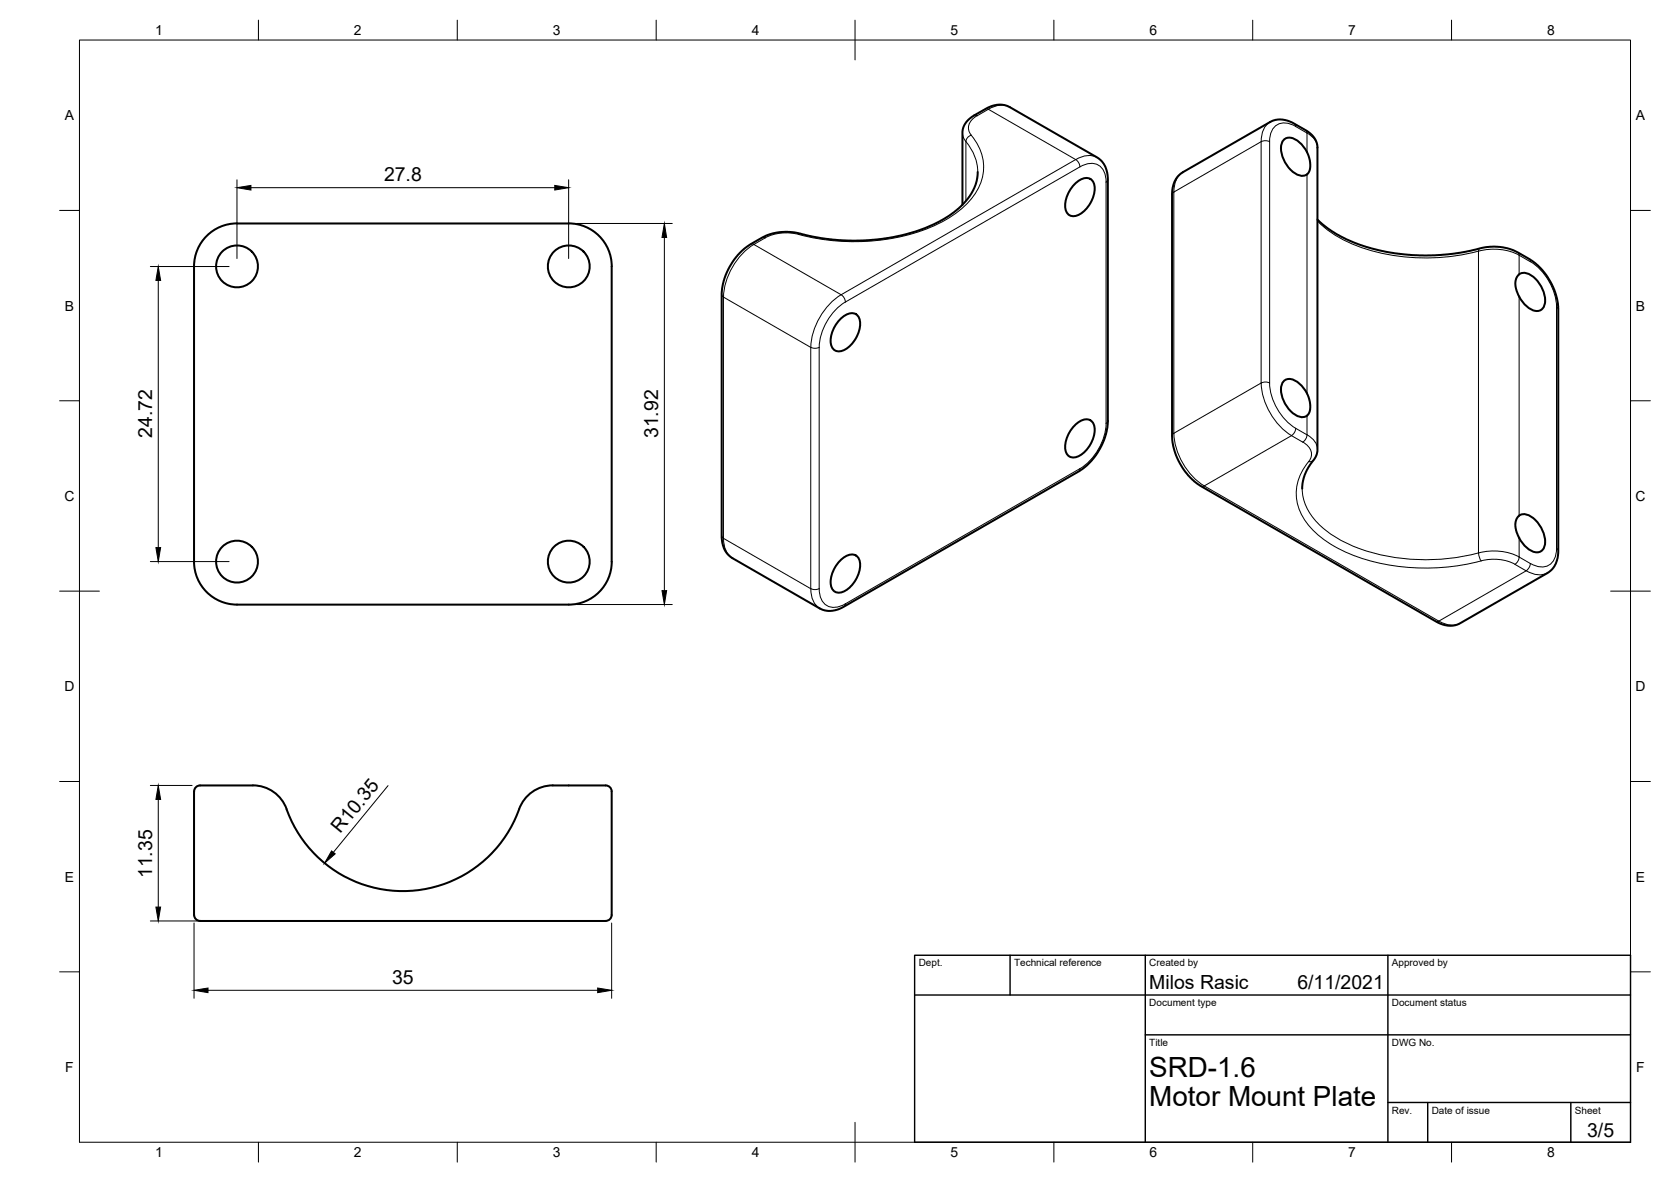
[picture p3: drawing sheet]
<svg xmlns="http://www.w3.org/2000/svg" width="420mm" height="297mm" viewBox="0 0 420 297" stroke-linecap="round" stroke-linejoin="round" font-family="sans-serif">
<!-- layer: Visible -->
<g fill="none" stroke="#000" stroke-width=".51">
<path d="M328.6 38.2a6 6 0 0 0-4.7-3.6 2.3 2.3 0 0 0-1.8 2.6 7.6 7.6 0 0 0 5 7 1.79 1.79 0 0 0 1.8-.6l.4-.9 .2-1.4-.3-1.6-.6-1.4M51.5 59.8a10.7 10.7 0 0 1 8.1-3.6l83.4-.1a10.8 10.8 0 0 1 10.8 10.9v74.1a10.8 10.8 0 0 1-10.8 10.8h-83.4a10.8 10.8 0 0 1-10.8-10.8v-74.2a10.8 10.8 0 0 1 2.7-7.1zM245.8 43.2l-.2 2.2-.6 1.8-1.3 2.2-1.3 1.6-2.1 2-1.9 1.4-2.4 1.4-3.3 1.5-2.7 .9-5 1.3-3.6 .6-4.4 .3-3.7 .1-4.7-.4-4.4-.7-5.4-1.1h-2.6l-1.8 .3-2.8 1.1-3 1.8-2 1.5-2.5 3-1 1.7-.9 2.3-.7 3.6v61.5l.3 1.9 .7 1.7 1.3 1.3 23.2 13.3 1.2 .2h1.1l2.4-.8 59.7-34.3 2-1.6 1.9-2.1 1.6-2.6 1-2.2 .7-3.7v-61.5l-.3-1.9-.7-1.5-.9-1.1-.8-.6-22-12.7-.9-.4-1.2-.2-2.1 .3-1.4 .5-4 2.3-1.3 1.3-.8 1.4-.2 1v18.4M270 46.5a3.8 3.8 0 0 1 4.2-1.5 3.2 3.2 0 0 1 .9 3.5 7.1 7.1 0 0 1-5.1 5.8 2.31 2.31 0 0 1-2.2-3 8.4 8.4 0 0 1 2.2-4.8zM331.3 55.2l3.5 2.8 4.4 2.4 5.6 2 5.9 1.3 5.1 .4 4.8 .1 6.6-.7 6.8-1.4 2.4-.1 2.5 .4 2.8 1 3.7 2.3 1.9 1.7 1.6 1.9 1.3 2.1 .8 2.1 .5 1.6 .3 2.4v61.1l-.3 2.1-.9 2-1.5 1.3-21.9 12.6-1.8 .6-2.1-.1-2.3-.9-59.2-34.1-2.6-2.2-1.9-2.3-.9-1.7-.9-2.1-.5-1.6-.3-2.5v-61.1l.3-2 .9-2 1.5-1.3 22-12.6 .9-.4 1.2-.3 1.1 .1 1.5 .4 4.5 2.4 1.9 1.8 .5 1.1 .3 1v76.5l-.5 1.6-1.8 2.6-.9 1.7-.5 2-.2 1.6M382 68.9a2.86 2.86 0 0 1 3.4 .6 7.6 7.6 0 0 1 2.9 7.4 2.34 2.34 0 0 1-3.9 .5l-1.6-1.5-.8-1.4M382 69l-.7 .8-.3 1.2 .2 1.7 .8 1.8M211 80.5a3.8 3.8 0 0 1 4.2-1.6 3.2 3.2 0 0 1 1 3.6 7.1 7.1 0 0 1-5.2 5.8 2.31 2.31 0 0 1-2.1-3 8.4 8.4 0 0 1 2.1-4.8zM323 95.6a3.4 3.4 0 0 1 4.3 1.3l1.3 2 .7 1.8 .1 2.1-.5 1.4a2.12 2.12 0 0 1-3.1 .1 7.6 7.6 0 0 1-3.5-7.8zM270 107.2a3.8 3.8 0 0 1 4.2-1.6 3.2 3.2 0 0 1 .9 3.6 7.1 7.1 0 0 1-5.1 5.8 2.31 2.31 0 0 1-2.2-3.1 8.4 8.4 0 0 1 2.2-4.7zM382 129.6a2.86 2.86 0 0 1 3.4 .5 7.6 7.6 0 0 1 2.9 7.4 2.34 2.34 0 0 1-3.9 .6 8.9 8.9 0 0 1-2.9-4l-.4-1.5-.1-1 .3-1.2 .7-.8M211 141.1a3.8 3.8 0 0 1 4.2-1.5 3.2 3.2 0 0 1 1 3.6 7.1 7.1 0 0 1-5.2 5.7 2.31 2.31 0 0 1-2.1-3 8.4 8.4 0 0 1 2.1-4.8z"/>
<path d="M72.1 203.3a9 9 0 0 0-8.5-5.9h-12.3a2.25 2.25 0 0 0-2.4 1l-.1 31.5a1.72 1.72 0 0 0 2.1 1.5h100.4a2.26 2.26 0 0 0 2.4-1l.1-31.5a1.69 1.69 0 0 0-2.1-1.5h-8.7a16.1 16.1 0 0 0-7 .5 9.6 9.6 0 0 0-6.1 7 31.1 31.1 0 0 1-29.4 19 31.1 31.1 0 0 1-28.4-20.5"/>
<circle cx="59.6" cy="66.9" r="5.3"/>
<circle cx="143" cy="66.9" r="5.3"/>
<circle cx="59.6" cy="141.1" r="5.3"/>
<circle cx="143" cy="141.1" r="5.3"/>
</g>
<!-- layer: Visible Narrow -->
<g fill="none" stroke="#000" stroke-width=".25">
<path d="M242 33.4l.3 1.3 .6 .9M242.9 35.6v14.9M242.9 35.6a12.1 12.1 0 0 1 3 7.6M244.2 34a1.83 1.83 0 0 0-1.3 1.6M245 29l.7 .1 2.8-1.6 22 12.6M245.7 29.1a3.1 3.1 0 0 0-1.5 4.9 12 12 0 0 1-.7 16.9 33.6 33.6 0 0 1-18.1 8.8 54.9 54.9 0 0 1-24.5-.8l.4-.2M253.9 26.9a5.4 5.4 0 0 0-5.4 .5h-.7M275.9 39.6a5.4 5.4 0 0 0-5.4 .5M319.4 30.6a5.4 5.4 0 0 0-2.3 5l1.3-.2 .8 .2M325.5 31.1l.3 .7M325.8 31.8l2.8 1.6M325.8 31.8a4.2 4.2 0 0 0-5.5 .3 5.4 5.4 0 0 0-1.1 3.5v60.7a14.5 14.5 0 0 0 6.6 11.3"/>
<path d="M328.3 32.7l.3 .7M328.6 33.4v4.9M328.6 33.4l.7 .5a4.1 4.1 0 0 1 2 3.2M191.6 59.7l.8 .1M192.4 59.8l-2.9 1.6 22 12.7M200.9 58.9a11.9 11.9 0 0 0-8.5 .9M270.5 40.1l-59 34M270.5 40.1l.8 1 .2 .8M271.5 41.9l-58.9 34M271.5 41.9a4.2 4.2 0 0 1 5.6 .3 5.4 5.4 0 0 1 1 3.6M278.1 45.8v60.6M278.6 45.1l-.5 .7"/>
<path d="M295.1 48.3l22-12.7v60.7l-22 12.6zM297.4 43.3a5.4 5.4 0 0 0-2.2 5l-.5 .6M328.6 43.8v55.1M331.3 55.6a33.1 33.1 0 0 0 18.7 8.5 52.3 52.3 0 0 0 21.8-1M181.5 74l.4 .6M181.9 74.7v60.6M181.9 74.7l22 12.6M188.8 61.4h.8M189.6 61.4a16.9 16.9 0 0 0-7.7 13.3M211.5 74.1l.9 1 .2 .8a14.5 14.5 0 0 0-6.6 11.4v60.6M211.5 74.1a16.9 16.9 0 0 0-7.6 13.2M371.8 63.1v75.9"/>
<path d="M371.8 63.1a14.3 14.3 0 0 1 10.2 1M372 62.5l-.2 .6M381.7 63.5l.3 .6M382 64.1l2.8 1.7-.3-.7M382 64.1v4.9M382 74.5v55.1M384.8 65.8a14.5 14.5 0 0 1 6.6 11.3M391.4 77.2v60.6M391.4 77.2l.4 .6M203.9 87.3v60.6M203.9 87.3l.8 .2 1.3-.2M319.2 96.2l-.8-.2-1.3 .2a16.8 16.8 0 0 0 7.7 13.3"/>
<path d="M271.5 117.8l-.3 .6M278.1 106.4a14.5 14.5 0 0 1-6.6 11.4l-58.9 34-.3 .6M278.6 105.8l-.5 .6M294.7 109.5l.5-.6a16.9 16.9 0 0 0 7.6 13.2M325.8 107.6l2.8 1.7M325.8 107.6l-.2 .9-.9 1M327.6 111.1l-2.9-1.6-21.9 12.6M328.6 104.4v4.9M328.6 109.3l-.4 1.2-.6 .6a3.1 3.1 0 0 1 1.5 4.9M328.6 109.3l.7 .4a4.1 4.1 0 0 1 2 3.2M329 116a12 12 0 0 0 .8 16.9 33.7 33.7 0 0 0 18.1 8.8 55.6 55.6 0 0 0 25.5-1 11.7 11.7 0 0 1 7.5 1.1M330.2 115.7l-.5 .3h-.6"/>
<path d="M181.5 134.7l.4 .6M181.9 135.3l22 12.6M181.9 135.3a5.4 5.4 0 0 0 2.3 4.9M302.8 122.1l59 34M302.8 122.1l-.7 .1M327.4 122.8a14.1 14.1 0 0 0 6.7 11.1 42.9 42.9 0 0 0 25.2 6.8l7.2-.7 5.3-1.1M371.8 139a14.3 14.3 0 0 1 10.2 1M371.8 139l.1 .8 .5 1.2M382 140l2.8 1.6-.2 .8-.9 1a5.4 5.4 0 0 0 5.4 .6M382 135.2v4.8M382 140l-.2 .8-.9 1M391.4 137.8l.4 .6"/>
<path d="M391.4 137.8a4.2 4.2 0 0 1-3 4.6 5.4 5.4 0 0 1-3.6-.8M203.9 147.9l1.3 .3 .8-.3M203.9 147.9a5.4 5.4 0 0 0 2.2 5M206 147.9a4.2 4.2 0 0 0 3 4.7 5.4 5.4 0 0 0 3.6-.8M361.8 156.1h-.8M361.8 156.1a5.4 5.4 0 0 0 5.4 .5M380.9 141.8l2.8 1.7-21.9 12.6"/>
</g>
<!-- layer: Border -->
<g fill="none" stroke="#000" stroke-width=".25">
<path d="M20 10.1h390v276.9h-390zM65 5.1v5M115 5.1v5M165 5.1v5M215 5.1v10M265 5.1v5M315 5.1v5M365 5.1v5M15 52.9h5M410 52.9h5M15 100.7h5M410 100.7h5"/>
<path d="M15 148.6h10M405 148.6h10M15 196.4h5M410 196.4h5M15 244.2h5M410 244.2h5M65 287v5M115 287v5M165 287v5M215 282.1v9.9M265 287v5M315 287v5"/>
<path d="M365 287v5"/>
</g>
<!-- layer: TitleBlock -->
<path d="M230 240.1h180v46.9h-180zM230 250h180M254 240.1v9.9M288 240.1v46.9M349 240.1v46.9M288 260.1h122M349 277.1h61M359 277.1v9.9M395 277.1v9.9" fill="none" stroke="#000" stroke-width=".36"/>
<!-- layer: Dimensions -->
<g fill="none" stroke="#000" stroke-width=".25">
<path d="M59.6 45.2v19.8M63.1 47.2h76.4M143 45.2v19.8M145 56.2h24M167 59.7v88.7M37.8 67h19.8M39.8 70.5v67.1M37.8 141.1h19.8M145 151.9h24M37.8 197.4h10.5M97.6 197.4l-13.8 16.8M39.8 200.9v27.1"/>
<path d="M37.8 231.4h19.8M48.8 232v18.9M153.8 232v18.9M52.3 248.9h98"/>
</g>
<path d="M59.6 47.2l3.5-.6v1.2zM139.5 46.6l3.5 .6-3.5 .6zM167 56.2l.6 3.5h-1.1zM39.8 67l.6 3.5h-1.2zM39.2 137.6h1.2l-.6 3.5zM166.5 148.4h1.1l-.6 3.5zM39.8 197.4l.6 3.5h-1.2zM83.4 213.8l.9 .8-2.7 2.3zM39.2 228h1.2l-.6 3.4zM48.8 248.9l3.5-.6v1.2zM150.3 248.3l3.5 .6-3.5 .6z" fill="#000" stroke="#000" stroke-width=".25"/>
<g font-size="7">
<text x="289" y="270.6">SRD-1.6</text>
<text x="289" y="278.1">Motor Mount Plate</text>
</g>
<g font-size="4.9">
<text x="96.6" y="45.6">27.8</text>
<text x="38.3" y="110.1" transform="rotate(-90 38.3 110.1)">24.72</text>
<text x="165.5" y="110.1" transform="rotate(-90 165.5 110.1)">31.92</text>
<text x="85.6" y="209.6" transform="rotate(-51 85.6 209.6)">R10.35</text>
<text x="38.2" y="220.7" transform="rotate(-90 38.2 220.7)">11.35</text>
<text x="98.6" y="247.3">35</text>
<text x="289" y="248.5">Milos Rasic</text>
<text x="326.2" y="248.5">6/11/2021</text>
<text x="399.1" y="285.7">3/5</text>
</g>
<g font-size="3.5">
<text x="39" y="8.8">1</text>
<text x="89" y="8.8">2</text>
<text x="139" y="8.8">3</text>
<text x="189" y="8.8">4</text>
<text x="239" y="8.8">5</text>
<text x="289" y="8.8">6</text>
<text x="339" y="8.8">7</text>
<text x="389" y="8.8">8</text>
<text x="16.3" y="30.2">A</text>
<text x="411.3" y="30.2">A</text>
<text x="16.3" y="78">B</text>
<text x="411.3" y="78">B</text>
<text x="16.2" y="125.9">C</text>
<text x="411.2" y="125.9">C</text>
<text x="16.2" y="173.7">D</text>
<text x="411.2" y="173.7">D</text>
<text x="16.3" y="221.6">E</text>
<text x="411.3" y="221.6">E</text>
<text x="16.4" y="269.4">F</text>
<text x="411.4" y="269.4">F</text>
<text x="39" y="290.8">1</text>
<text x="89" y="290.8">2</text>
<text x="139" y="290.8">3</text>
<text x="189" y="290.8">4</text>
<text x="239" y="290.8">5</text>
<text x="289" y="290.8">6</text>
<text x="339" y="290.8">7</text>
<text x="389" y="290.8">8</text>
</g>
<g font-size="2.5">
<text x="231" y="242.9">Dept.</text>
<text x="255" y="242.9">Technical reference</text>
<text x="289" y="242.9">Created by</text>
<text x="350" y="242.9">Approved by</text>
<text x="289" y="252.8">Document type</text>
<text x="350" y="252.8">Document status</text>
<text x="289" y="262.9">Title</text>
<text x="350" y="262.9">DWG No.</text>
<text x="350" y="279.9">Rev.</text>
<text x="360" y="279.9">Date of issue</text>
<text x="396" y="279.9">Sheet</text>
</g>
</svg>
